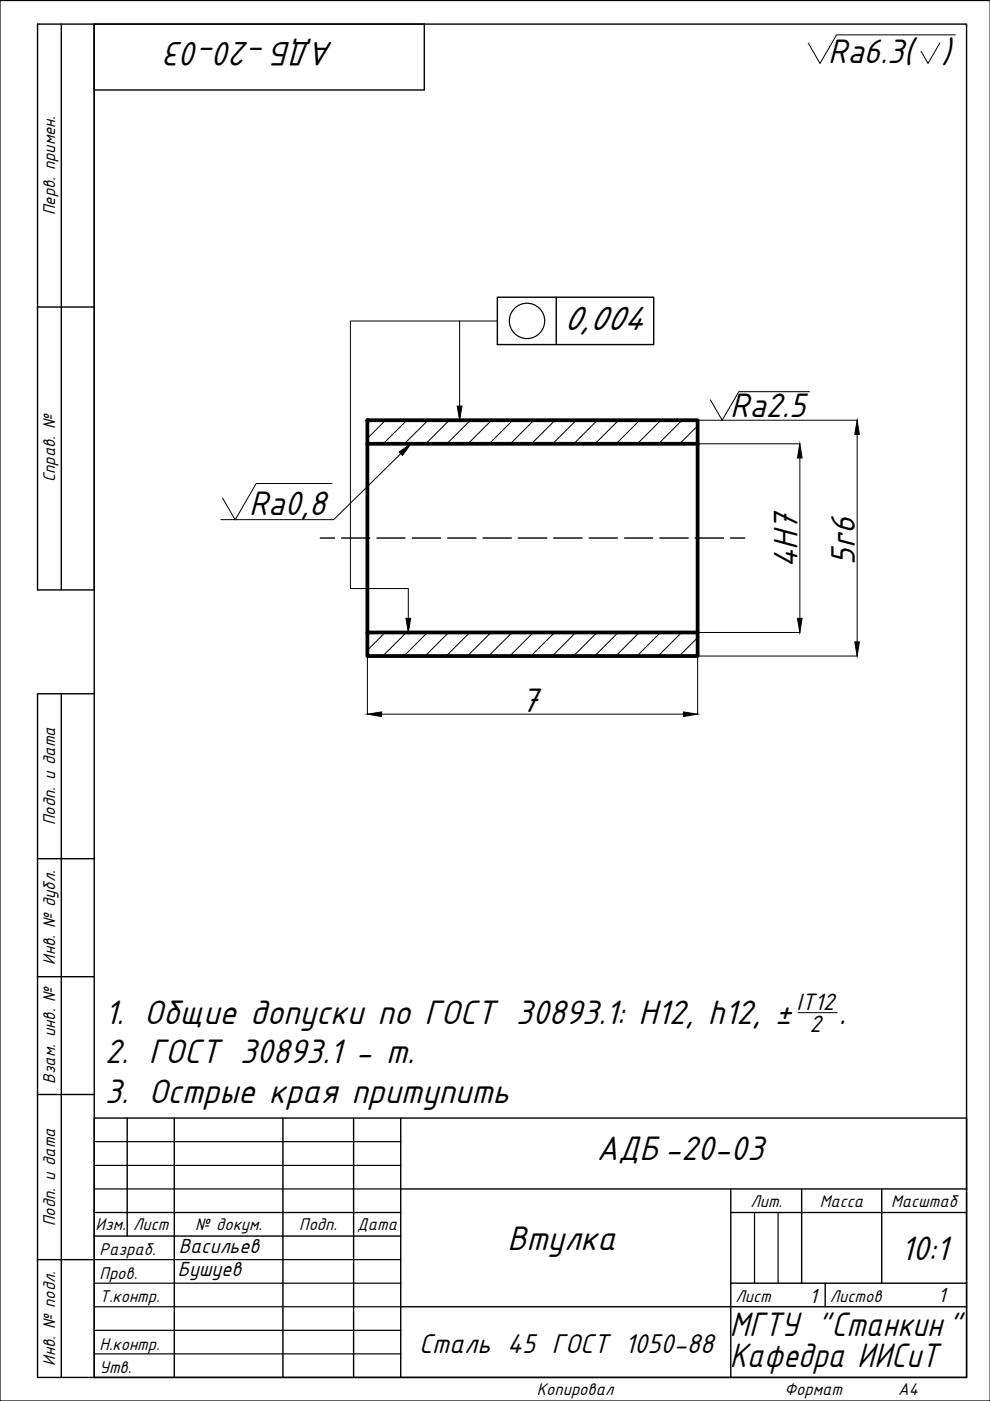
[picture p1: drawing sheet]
<svg xmlns="http://www.w3.org/2000/svg" width="210mm" height="297mm" viewBox="0 0 210 297" stroke-linecap="round" stroke-linejoin="round" font-family="sans-serif">
<!-- layer: 0.25-STAMP -->
<path d="M0 .1h209.9v296.9h-209.9zM20 242h65M20 252.1h65M20 247.1h65M160 257.1v15M165 257.1v15M20 277.1h65M20 272.1h65M20 267.1h65M20 287h65M20 282.1h65" fill="none" stroke="#000" stroke-width=".25"/>
<!-- layer: 0.3-STAMP -->
<g fill="none" stroke="#000" stroke-width=".3">
<path d="M8 5.1h12v120h-12zM13 5.1v120M20 5.1h184.9v286.9h-184.9zM20 5.1h70v14h-70zM8 65.1h12M13 147.1v144.9M20 147.1h-12v144.9h196.9v-54.9h-184.9v54.9M8 182.1h12M8 207.1h12M8 232.1h12M27 237.1v25M37 237.1v54.9"/>
<path d="M60 237.1v54.9M75 237.1v54.9M85 237.1v54.9M20 257.1h65M85 252.1h119.9M154.9 257.1h50M154.9 252.1v39.9M170 252.1v20M186.9 252.1v20M8 267.1h12M20 262.1h65M85 277.1h119.9"/>
<path d="M154.9 272.1h50M175 272.1v5"/>
</g>
<g fill="none" stroke="#000" stroke-width=".21">
<path d="M97.5 68.1v18M105.5 68.1h-31.2v56.7h12.3v6.3M81.7 89.1l-3.8 3.8M86.3 89.1l-5.1 5M90.8 89.1l-5.1 5M95.2 89.1l-4.9 5M99.7 89.1l-5 5M104.2 89.1l-5 5M108.7 89.1l-5 5M113.2 89.1l-5 5M117.7 89.1l-5 5M122.2 89.1l-5 5"/>
<path d="M126.7 89.1l-5 5M131.1 89.1l-4.9 5M135.6 89.1l-5 5M140.1 89.1l-5 5M144.6 89.1l-5 5M147.9 90.3l-3.8 3.8M147.9 94.1h21.7M147.9 89.1h33.8M169.6 97.1v34M181.7 92.1v44M77.9 139.1v12.3M81.7 134.1l-3.8 3.8"/>
<path d="M86.1 134.1l-4.9 5M90.6 134.1l-5 5M95.1 134.1l-5 5M99.6 134.1l-5 5M104.1 134.1l-5 5M108.6 134.1l-5 5M113.1 134.1l-5 5M117.6 134.1l-5 5M122.1 134.1l-5 5M126.6 134.1l-5 5M131.1 134.1l-5 5M135.6 134.1l-5 5"/>
<path d="M140 134.1l-5 5M144.5 134.1l-5 5M147.9 135.2l-3.9 3.9M147.9 134.1h21.7M181.7 139.1h-33.8v12.3M80.9 151.4h64"/>
</g>
<path d="M77.9 89.1h70v50h-70zM77.9 94.1h70M77.9 134.1h70" fill="none" stroke="#000" stroke-width=".8"/>
<path d="M96.9 86.1h1.1l-.5 3zM169.6 94.1l.5 3h-1zM181.7 89.1l.5 3h-1zM86.1 131.1h1l-.5 3zM169.1 131.1h1l-.5 3zM181.2 136.1h1l-.5 3zM77.9 151.4l3-.5v1zM144.9 150.9l3 .5-3 .5z" fill="#000" stroke="#000" stroke-width=".21"/>
<path d="M199.3 9.1l-2.5 4.3-1.5-2.5M202.6 7.4h-25.2l-3.5 6-2.5-4.3M85 96.2l-14.3 14h-23.9M171.6 83h-15l-3.5 6.1-2.5-4.3M70.4 102.5h-16.1l-4.4 7.7-2.7-4.6M169.2 214.7h8.3" fill="none" stroke="#000" stroke-width=".21"/>
<path d="M84.6 95.8l2.5-1.7-1.8 2.4z" fill="#000" stroke="#000" stroke-width=".21"/>
<!-- layer: 0 -->
<g fill="none" stroke="#000" stroke-width=".3">
<path d="M67.9 114.1h3M72.4 114.1h6M79.9 114.1h6M87.4 114.1h6M94.9 114.1h6M102.4 114.1h6M109.9 114.1h6M117.4 114.1h6M124.9 114.1h6M132.4 114.1h6M139.9 114.1h6M147.4 114.1h6"/>
<path d="M154.9 114.1h3"/>
</g>
<circle cx="111.7" cy="68" r="3.7" fill="none" stroke="#000" stroke-width=".25"/>
<path d="M105.5 63h33.1v10.1h-33.1zM117.9 63v10.1" fill="none" stroke="#000" stroke-width=".3"/>
<g font-size="8">
<text x="70.8" y="8.9" transform="rotate(-180 70.8 8.9)">АДБ -20-03</text>
<text x="175.6" y="13.3">Ra6.3(</text>
<text x="199.6" y="13.3">)</text>
<text x="154.8" y="88.5">Ra2.5</text>
<text x="52.8" y="109.2">Ra0,8</text>
<text x="181.2" y="119.7" transform="rotate(-90 181.2 119.7)">5r6</text>
<text x="169.1" y="120.5" transform="rotate(-90 169.1 120.5)">4H7</text>
<text x="110.5" y="150.9">7</text>
<text x="22.2" y="217.2">1. Общие допуски по ГОСТ 30893.1: H12, h12, ±</text>
<text x="177.8" y="217.2">.</text>
<text x="22.2" y="225.5">2. ГОСТ 30893.1 - m.</text>
<text x="22.2" y="233.8">3. Острые края притупить</text>
<text x="126.6" y="245.9">АДБ -20-03</text>
<text x="107.6" y="265">Втулка</text>
<text x="191" y="267.1">10:1</text>
<text x="154.8" y="283.2">МГТУ &quot;Станкин&quot;</text>
<text x="154.8" y="289.8">Кафедра ИИСиТ</text>
</g>
<text font-size="7" x="119.5" y="70">0,004</text>
<text font-size="6.4" x="88.9" y="286.9">Сталь 45 ГОСТ 1050-88</text>
<g font-size="5.6">
<text x="168.9" y="214.1">IT12</text>
<text x="171.7" y="218.8">2</text>
</g>
<g font-size="4.8">
<text x="37.9" y="265.6">Васильев</text>
<text x="37.7" y="270.5">Бушуев</text>
<text x="171.6" y="276.2">1</text>
<text x="198.9" y="276">1</text>
</g>
<g font-size="4">
<text x="11.7" y="45.6" transform="rotate(-90 11.7 45.6)">Перв. примен.</text>
<text x="11.7" y="102.2" transform="rotate(-90 11.7 102.2)">Справ. №</text>
<text x="11.7" y="174.9" transform="rotate(-90 11.7 174.9)">Подп. и дата</text>
<text x="11.7" y="204.6" transform="rotate(-90 11.7 204.6)">Инв. № дубл.</text>
<text x="11.7" y="229.8" transform="rotate(-90 11.7 229.8)">Взам. инв. №</text>
<text x="159.1" y="255.8">Лит.</text>
<text x="173.8" y="255.8">Масса</text>
<text x="188.9" y="255.8">Масштаб</text>
<text x="11.7" y="260" transform="rotate(-90 11.7 260)">Подп. и дата</text>
<text x="20.3" y="260.8">Изм.</text>
<text x="28.2" y="260.8">Лист</text>
<text x="41.4" y="260.8">№ докум.</text>
<text x="63.5" y="260.8">Подп.</text>
<text x="75.7" y="260.8">Дата</text>
<text x="21.1" y="266.1">Разраб.</text>
<text x="21.1" y="271.1">Пров.</text>
<text x="21.1" y="276.1">Т.контр.</text>
<text x="156" y="276">Лист</text>
<text x="175.9" y="276">Листов</text>
<text x="21.1" y="286.2">Н.контр.</text>
<text x="11.7" y="289.5" transform="rotate(-90 11.7 289.5)">Инв. № подл.</text>
<text x="21.1" y="291.2">Утв.</text>
<text x="113.8" y="295.8">Копировал</text>
<text x="166.3" y="295.8">Формат</text>
<text x="190.5" y="295.8">A4</text>
</g>
</svg>
